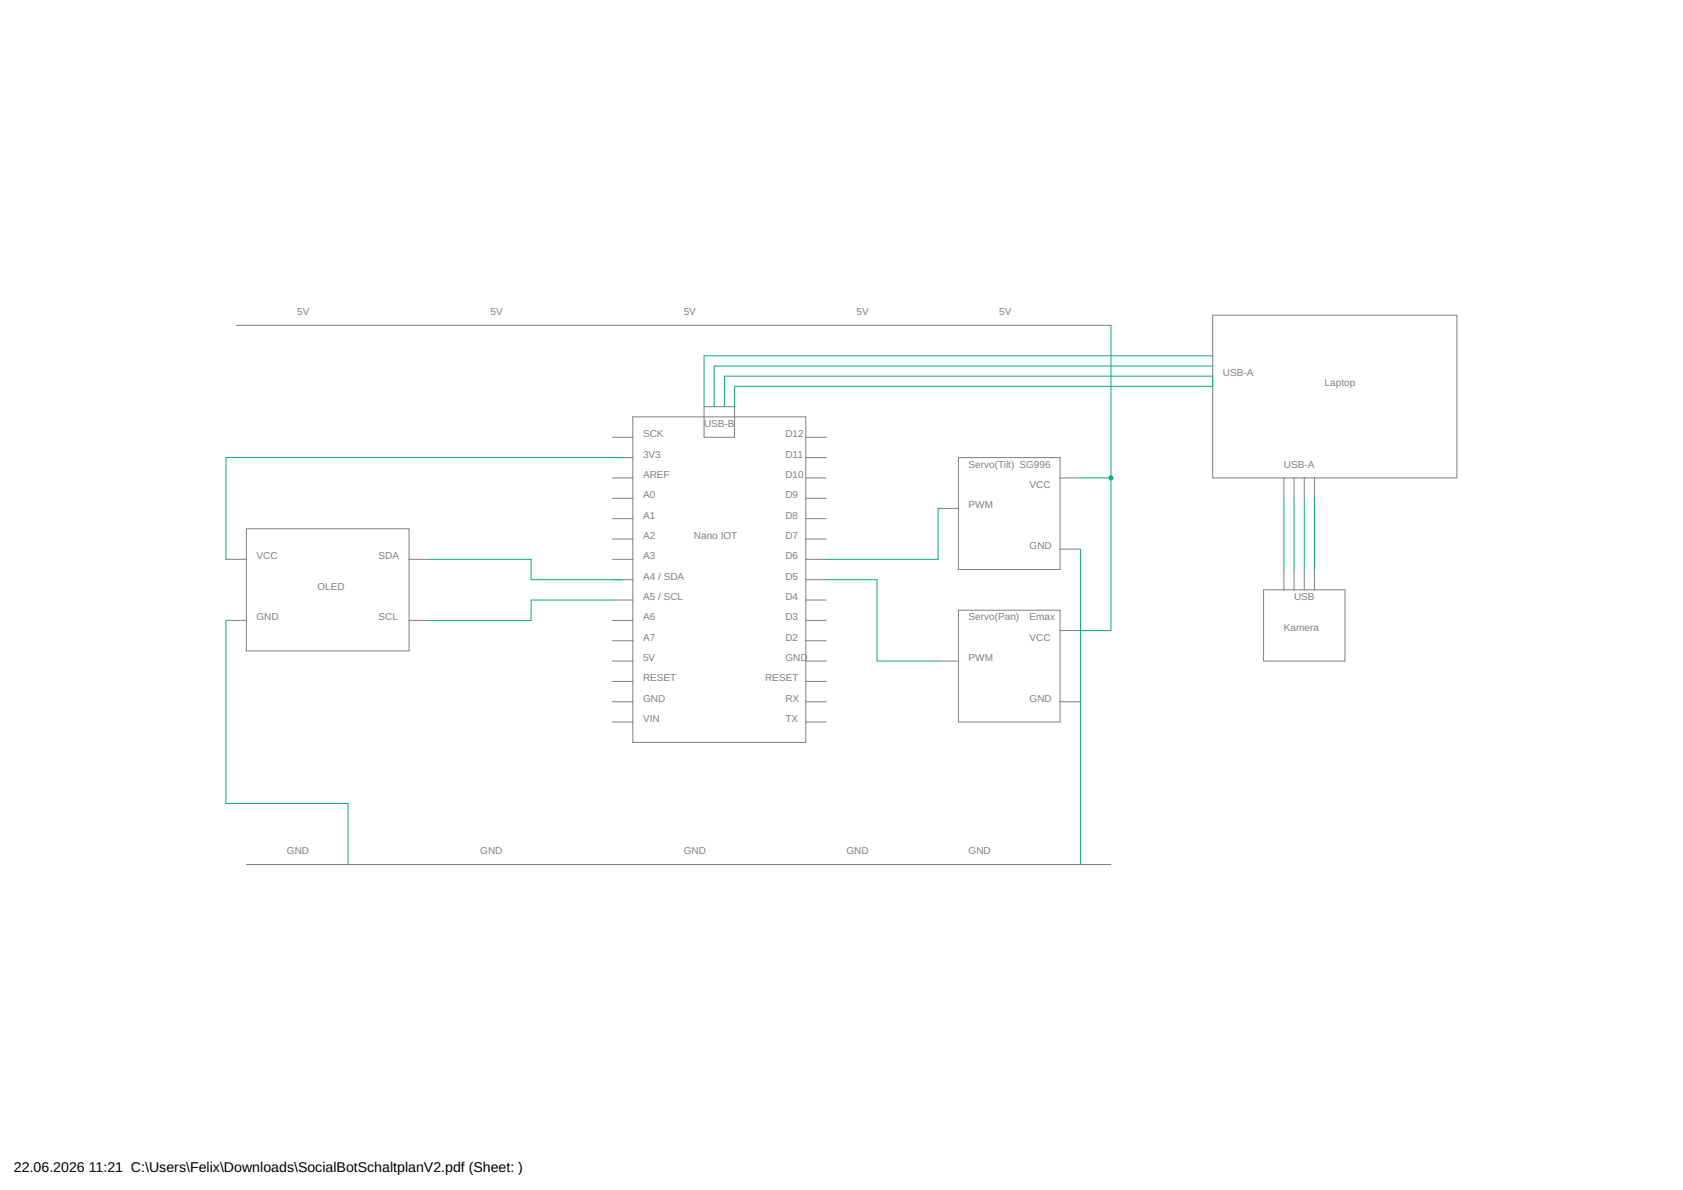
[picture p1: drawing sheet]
<svg xmlns="http://www.w3.org/2000/svg" width="420mm" height="297mm" viewBox="0 0 420 297" stroke-linecap="round" stroke-linejoin="round" font-family="sans-serif">
<g fill="none" stroke="#808080" stroke-width=".25">
<path d="M302.7 78.7h61v40.6h-61zM58.9 81.2h218.4M152.9 109.1h5.1M152.9 114.2h5.1M152.9 119.3h5.1M158 104.1h43.2v81.2h-43.2zM175.8 101.5h7.6v7.6h-7.6zM201.2 109.1h5M201.2 114.2h5M201.2 119.3h5M239.3 114.2h25.3v28h-25.3zM264.6 119.3h5.1"/>
<path d="M320.5 119.3v5.1M323.1 119.3v5.1M325.6 119.3v5.1M328.1 119.3v5.1M56.4 139.6h5.1M61.5 132h40.6v30.5h-40.6zM102.1 139.6h5.1M152.9 124.4h5.1M152.9 129.5h5.1M152.9 134.5h5.1M152.9 139.6h5.1M201.2 124.4h5"/>
<path d="M201.2 129.5h5M201.2 134.5h5M201.2 139.6h5M234.2 126.9h5.1M264.6 137.1h5.1M56.4 154.9h5.1M102.1 154.9h5.1M152.9 144.7h5.1M152.9 149.8h5.1M152.9 154.9h5.1M152.9 159.9h5.1M201.2 144.7h5"/>
<path d="M201.2 149.8h5M201.2 154.9h5M201.2 159.9h5M239.3 152.3h25.3v27.9h-25.3zM264.6 157.4h5.1M315.4 147.2h20.4v17.8h-20.4zM320.5 142.2v5M323.1 142.2v5M325.6 142.2v5M328.1 142.2v5M152.9 165h5.1M152.9 170.1h5.1"/>
<path d="M152.9 175.2h5.1M201.2 165h5M201.2 170.1h5M201.2 175.2h5M234.2 165h5.1M264.6 175.2h5.1M152.9 180.2h5.1M201.2 180.2h5M61.5 215.8h215.8"/>
</g>
<g fill="none" stroke="#0dab76" stroke-width=".25">
<path d="M277.3 81.2v76.2h-7.6M302.7 88.8h-126.9v12.7M302.7 91.4h-124.4v10.1M155.4 114.2h-99v25.4M180.8 101.5v-7.6h121.9v2.5h-119.3v5.1M269.7 119.3h7.6M107.2 139.6h25.4v5.1h22.8M234.2 126.9v12.7h-28M269.7 137.1v78.7M320.5 124.4v17.8M323.1 124.4v17.8M325.6 124.4v17.8"/>
<path d="M328.1 124.4v17.8M56.4 154.9v45.7h30.5v15.2M152.9 149.8h-20.3v5.1h-25.4M206.2 144.7h12.7v20.3h15.3"/>
</g>
<circle cx="277.3" cy="119.3" r=".51" fill="#0dab76" stroke="#0dab76" stroke-width=".25"/>
<g font-size="3.5">
<text x="3.5" y="292.5">22.06.2026</text>
<text x="22.2" y="292.5">11:21 C:\Users\Felix\Downloads\SocialBotSchaltplanV2.pdf (Sheet: )</text>
</g>
<g font-size="2.5" fill="#808080">
<text x="74.2" y="78.7">5V</text>
<text x="122.4" y="78.7">5V</text>
<text x="170.7" y="78.7">5V</text>
<text x="213.9" y="78.7">5V</text>
<text x="249.4" y="78.7">5V</text>
<text x="305.3" y="93.9">USB-A</text>
<text x="330.7" y="96.4">Laptop</text>
<text x="175.8" y="106.6">USB-B</text>
<text x="160.5" y="109.1">SCK</text>
<text x="196.1" y="109.1">D12</text>
<text x="160.5" y="114.2">3V3</text>
<text x="160.5" y="119.3">AREF</text>
<text x="196.1" y="114.2">D11</text>
<text x="196.1" y="119.3">D10</text>
<text x="241.8" y="116.8">Servo(Tilt) SG996</text>
<text x="320.5" y="116.8">USB-A</text>
<text x="160.5" y="124.4">A0</text>
<text x="196.1" y="124.4">D9</text>
<text x="257" y="121.8">VCC</text>
<text x="160.5" y="129.5">A1</text>
<text x="196.1" y="129.5">D8</text>
<text x="241.8" y="126.9">PWM</text>
<text x="160.5" y="134.5">A2</text>
<text x="173.2" y="134.5">Nano IOT</text>
<text x="196.1" y="134.5">D7</text>
<text x="257" y="137.1">GND</text>
<text x="64" y="139.6">VCC</text>
<text x="94.5" y="139.6">SDA</text>
<text x="160.5" y="139.6">A3</text>
<text x="196.1" y="139.6">D6</text>
<text x="79.3" y="147.2">OLED</text>
<text x="160.5" y="144.7">A4 / SDA</text>
<text x="160.5" y="149.8">A5 / SCL</text>
<text x="196.1" y="144.7">D5</text>
<text x="196.1" y="149.8">D4</text>
<text x="323.1" y="149.8">USB</text>
<text x="64" y="154.8">GND</text>
<text x="94.5" y="154.8">SCL</text>
<text x="160.5" y="154.8">A6</text>
<text x="196.1" y="154.8">D3</text>
<text x="241.8" y="154.8">Servo(Pan)</text>
<text x="257" y="154.8">Emax</text>
<text x="160.5" y="159.9">A7</text>
<text x="196.1" y="159.9">D2</text>
<text x="257" y="159.9">VCC</text>
<text x="320.5" y="157.4">Kamera</text>
<text x="160.5" y="165">5V</text>
<text x="196.1" y="165">GND</text>
<text x="241.8" y="165">PWM</text>
<text x="160.5" y="170.1">RESET</text>
<text x="191" y="170.1">RESET</text>
<text x="160.5" y="175.2">GND</text>
<text x="196.1" y="175.2">RX</text>
<text x="257" y="175.2">GND</text>
<text x="160.5" y="180.2">VIN</text>
<text x="196.1" y="180.2">TX</text>
<text x="71.6" y="213.3">GND</text>
<text x="119.9" y="213.3">GND</text>
<text x="170.7" y="213.3">GND</text>
<text x="211.3" y="213.3">GND</text>
<text x="241.8" y="213.3">GND</text>
</g>
</svg>
